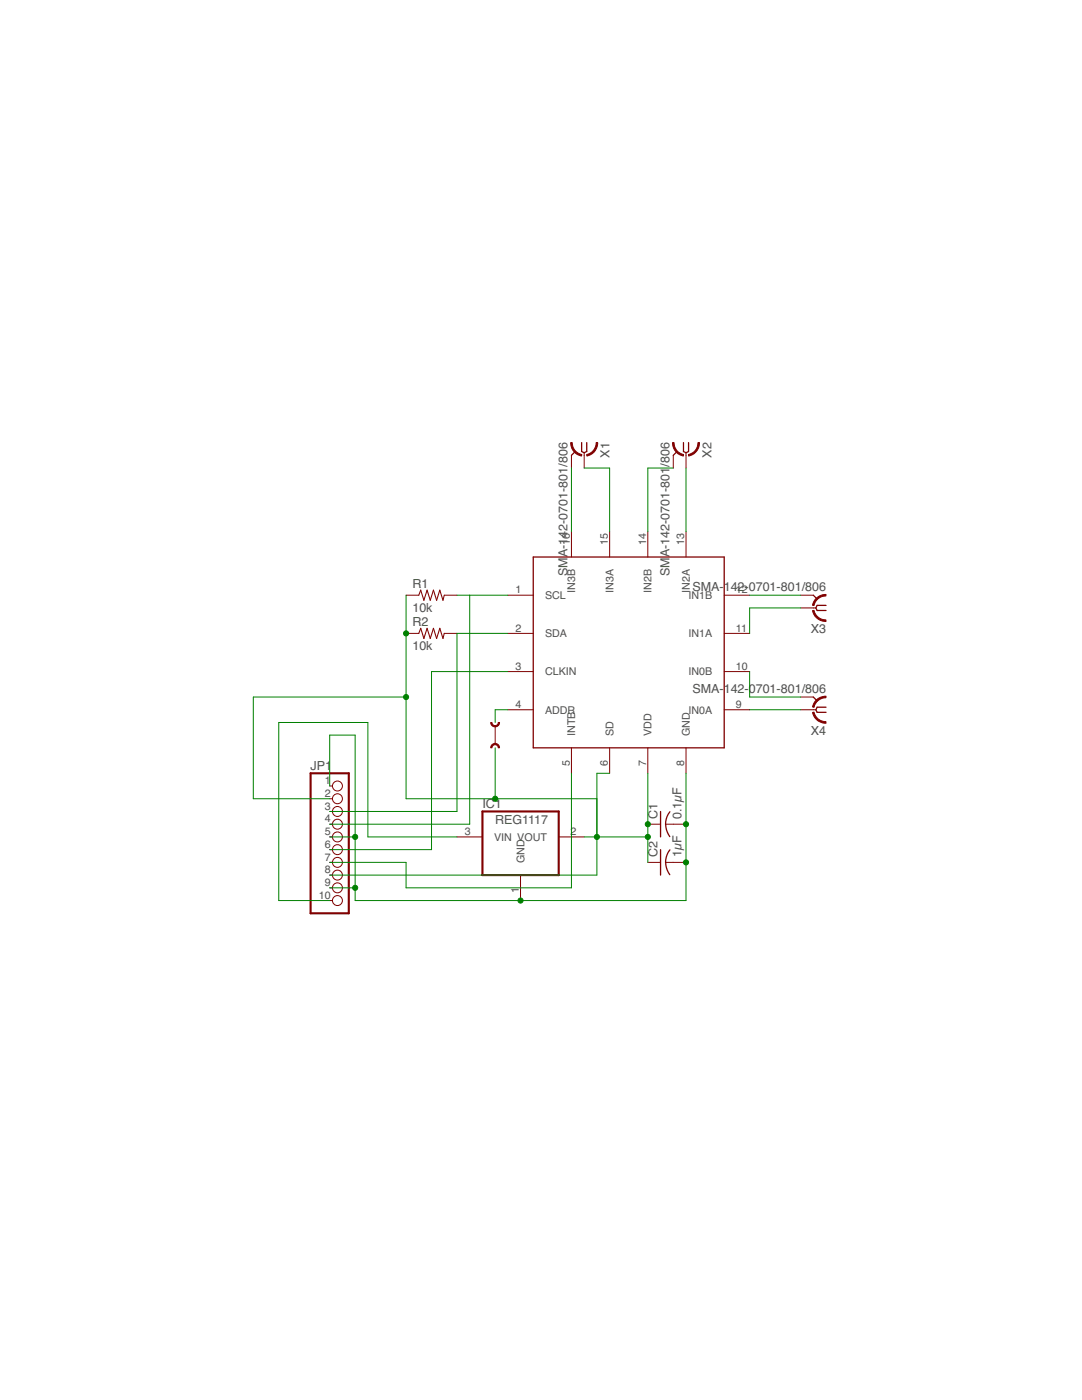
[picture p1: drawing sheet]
<svg xmlns="http://www.w3.org/2000/svg" width="216mm" height="279mm" viewBox="0 0 216 279" stroke-linecap="round" stroke-linejoin="round" font-family="sans-serif">
<g fill="none" stroke="#800000" stroke-width=".25">
<path d="M114.8 90.1l-.8 .8M116.1 88.3v1.8l.5 .3 .5-.3v-1.8M135.1 90.1l-.8 .8M136.4 88.3v1.8l.5 .3 .5-.3v-1.8M106.4 111.2h38.1v38h-38.1zM162.3 118.8l.7 .7M162.3 139.1l.7 .8M164.8 120.8h-1.8l-.2 .5 .2 .5h1.8M164.8 141.1h-1.8l-.2 .5 .2 .6h1.8M131.8 161.9v5.1M131.8 169.6v5M132.8 164.5l.2 1 .6 1.5"/>
<path d="M132.8 172.1l.3 1.6 .5 .9M133.7 162a3.9 3.9 0 0 0-.9 2.5M133.7 169.6l-.6 .9-.3 1.6"/>
</g>
<g fill="none" stroke="#800000" stroke-width=".2">
<path d="M114 90.9v2.5M116.6 90.4v3M134.3 90.9v2.5M136.9 90.4v3M81 118.8h2.6M88.6 118.8h2.6M101.3 118.8h5.1M114 106.1v5.1M121.6 106.1v5.1M129.3 106.1v5.1M136.9 106.1v5.1M144.5 118.8h5.1"/>
<path d="M159.7 118.8h2.6M81 126.4h2.6M88.6 126.4h2.6M101.3 126.4h5.1M101.3 134h5.1M144.5 126.4h5.1M144.5 134h5.1M159.7 121.3h3.1M159.7 139.1h2.6M65.8 156.9h.5M65.8 159.4h.5M98.8 144.9v3.6"/>
<path d="M101.3 141.6h5.1M114 149.2v5.1M121.6 149.2v5.1M129.3 149.2v5.1M136.9 149.2v5.1M144.5 141.6h5.1M159.7 141.6h3.1M65.8 164.5h.5M65.8 172.1h.5M65.8 167h.5M65.8 161.9h.5M65.8 169.6h.5"/>
<path d="M65.8 174.6h.5M65.8 177.2h.5M65.8 179.7h.5M91.2 167h5.1M103.9 174.6v5.1M111.5 167h5.1M129.3 164.5h2.5M129.3 172.1h2.5M132.8 164.5h4.1M132.8 172.1h4.1"/>
<circle cx="67.3" cy="156.9" r=".99"/>
<circle cx="67.3" cy="159.4" r=".99"/>
<circle cx="67.3" cy="169.6" r=".99"/>
<circle cx="67.3" cy="167" r=".99"/>
<circle cx="67.3" cy="164.5" r=".99"/>
<circle cx="67.3" cy="172.1" r=".99"/>
<circle cx="67.3" cy="161.9" r=".99"/>
<circle cx="67.3" cy="179.7" r=".99"/>
<circle cx="67.3" cy="174.6" r=".99"/>
<circle cx="67.3" cy="177.2" r=".99"/>
</g>
<path d="M62 154.3h7.6v28h-7.6zM96.3 161.9h15.2v12.7h-15.2z" fill="none" stroke="#800000" stroke-width=".42"/>
<path d="M83.6 118.8l.3-1 .7 2 .6-2 .7 2 .6-2 .6 2 .7-2 .6 2 .2-1M83.6 126.4l.3-1 .7 2 .6-2 .7 2 .6-2 .6 2 .7-2 .6 2 .2-1" fill="none" stroke="#800000" stroke-width=".21"/>
<g fill="#800000" stroke="#800000" stroke-width=".2">
<path d="M119 88.3h.3a2.68 2.68 0 0 1-2.2 2.7v-.3a2.4 2.4 0 0 0 1.9-2.4z" fill-rule="evenodd"/>
<path d="M113.9 88.3h.3a2.39 2.39 0 0 0 1.9 2.4l-.1 .3a2.69 2.69 0 0 1-2.1-2.7z" fill-rule="evenodd"/>
<path d="M139.3 88.3h.3a2.67 2.67 0 0 1-2.2 2.7v-.3a2.4 2.4 0 0 0 1.9-2.4z" fill-rule="evenodd"/>
<path d="M134.2 88.3h.3a2.4 2.4 0 0 0 1.9 2.4v.3a2.69 2.69 0 0 1-2.2-2.7z" fill-rule="evenodd"/>
<path d="M162.1 121.9l.3-.1a2.4 2.4 0 0 0 2.4 1.9v.3a2.63 2.63 0 0 1-2.7-2.1z" fill-rule="evenodd"/>
<path d="M162.9 119.4a2.58 2.58 0 0 1 1.9-.8v.3a2.4 2.4 0 0 0-2.4 1.9h-.3l.1-.2z" fill-rule="evenodd"/>
<path d="M162.1 142.2l.3-.1a2.35 2.35 0 0 0 2.4 1.9v.3a2.63 2.63 0 0 1-2.7-2.1z" fill-rule="evenodd"/>
<path d="M162.9 139.7a2.82 2.82 0 0 1 1.9-.8v.4a2.4 2.4 0 0 0-2.4 1.9l-.3-.1 .1-.2z" fill-rule="evenodd"/>
<path d="M98.1 148.7a.89 .89 0 0 1 1-.3 .89 .89 0 0 1 .6 .8h-.3a.62 .62 0 0 0-.6-.6 .62 .62 0 0 0-.6 .6h-.3z" fill-rule="evenodd"/>
<path d="M97.9 144.2h.3a.62 .62 0 0 0 .6 .6 .62 .62 0 0 0 .6-.6h.3a.88 .88 0 0 1-.9 .9 .88 .88 0 0 1-.9-.9z" fill-rule="evenodd"/>
</g>
<g fill="none" stroke="#008000" stroke-width=".2">
<path d="M114 93.4v12.7M116.6 93.4h5v12.7M134.3 93.4h-5v12.7M136.9 93.4v12.7M81 118.8v40.6h38.1M91.2 118.8h10.1M93.7 118.8v45.7h-27.9M149.6 118.8h10.1M81 139.1h-30.5v20.3h15.3M101.3 126.4h-10.1v35.5h-25.4M101.3 134h-15.2v35.6h-20.3M149.6 134v5.1h10.1"/>
<path d="M159.7 121.3h-10.1v5.1M98.8 149.2v10.2M101.3 141.6h-2.5v2.6M114 154.3v22.9h-33v-5.1h-15.2M121.6 154.3h-2.5v20.3h-53.3M129.3 154.3v17.8M136.9 154.3v25.4h-66v-33h-5.1v10.2M149.6 141.6h10.1M65.8 177.2h5.1M65.8 167h5.1M91.2 167h-17.8v-22.8h-17.8v35.5h10.2M116.6 167h12.7"/>
</g>
<g fill="#008000" stroke="#008000" stroke-width=".2">
<circle cx="136.9" cy="164.5" r=".51"/>
<circle cx="136.9" cy="172.1" r=".51"/>
<circle cx="103.9" cy="179.7" r=".51"/>
<circle cx="70.9" cy="177.2" r=".51"/>
<circle cx="70.9" cy="167" r=".51"/>
<circle cx="81" cy="126.4" r=".51"/>
<circle cx="129.3" cy="164.5" r=".51"/>
<circle cx="129.3" cy="167" r=".51"/>
<circle cx="119.1" cy="167" r=".51"/>
<circle cx="98.8" cy="159.4" r=".51"/>
<circle cx="81" cy="139.1" r=".51"/>
</g>
<g font-size="2.5" fill="#505050">
<text x="121.6" y="91.4" transform="rotate(-90 121.6 91.4)">X1</text>
<text x="133.6" y="93.2" transform="rotate(-90 133.6 93.2)">/806</text>
<text x="142" y="91.4" transform="rotate(-90 142 91.4)">X2</text>
<text x="82.3" y="117.3">R1</text>
<text x="113.3" y="115" transform="rotate(-90 113.3 115)">SMA-142-0701-801/806</text>
<text x="133.6" y="115" transform="rotate(-90 133.6 115)">SMA-142-0701-801</text>
<text x="138.2" y="118">SMA-142-0701-801/806</text>
<text x="82.3" y="122.1">10k</text>
<text x="82.3" y="124.9">R2</text>
<text x="82.3" y="129.7">10k</text>
<text x="161.8" y="126.4">X3</text>
<text x="138.2" y="138.3">SMA-142-0701-801/806</text>
<text x="161.8" y="146.7">X4</text>
<text x="62" y="153.7">JP1</text>
<text x="96.3" y="161.3">IC1</text>
<text x="98.8" y="164.5">REG1117</text>
<text x="131.2" y="163.5" transform="rotate(-90 131.2 163.5)">C1</text>
<text x="136" y="163.5" transform="rotate(-90 136 163.5)">0.1µF</text>
<text x="131.2" y="171.1" transform="rotate(-90 131.2 171.1)">C2</text>
<text x="136" y="171.1" transform="rotate(-90 136 171.1)">1µF</text>
</g>
<g font-size="2.1" fill="#505050">
<text x="113.7" y="108.8" transform="rotate(-90 113.7 108.8)">16</text>
<text x="121.3" y="108.8" transform="rotate(-90 121.3 108.8)">15</text>
<text x="128.9" y="108.8" transform="rotate(-90 128.9 108.8)">14</text>
<text x="136.5" y="108.8" transform="rotate(-90 136.5 108.8)">13</text>
<text x="102.9" y="118.4">1</text>
<text x="108.7" y="119.6">SCL</text>
<text x="114.8" y="118.3" transform="rotate(-90 114.8 118.3)">IN3B</text>
<text x="122.4" y="118.3" transform="rotate(-90 122.4 118.3)">IN3A</text>
<text x="130" y="118.3" transform="rotate(-90 130 118.3)">IN2B</text>
<text x="137.4" y="119.6">IN1B</text>
<text x="137.6" y="118.3" transform="rotate(-90 137.6 118.3)">IN2A</text>
<text x="146.8" y="118.4">12</text>
<text x="102.9" y="126">2</text>
<text x="108.7" y="127.2">SDA</text>
<text x="137.4" y="127.2">IN1A</text>
<text x="146.8" y="126">11</text>
<text x="102.9" y="133.7">3</text>
<text x="108.7" y="134.8">CLKIN</text>
<text x="137.4" y="134.8">IN0B</text>
<text x="146.8" y="133.7">10</text>
<text x="102.9" y="141.3">4</text>
<text x="108.7" y="142.4">ADDR</text>
<text x="137.4" y="142.4">IN0A</text>
<text x="146.8" y="141.3">9</text>
<text x="114.8" y="146.9" transform="rotate(-90 114.8 146.9)">INTB</text>
<text x="122.4" y="146.9" transform="rotate(-90 122.4 146.9)">SD</text>
<text x="130" y="146.9" transform="rotate(-90 130 146.9)">VDD</text>
<text x="137.6" y="146.9" transform="rotate(-90 137.6 146.9)">GND</text>
<text x="113.7" y="152.8" transform="rotate(-90 113.7 152.8)">5</text>
<text x="121.3" y="152.8" transform="rotate(-90 121.3 152.8)">6</text>
<text x="128.9" y="152.8" transform="rotate(-90 128.9 152.8)">7</text>
<text x="136.5" y="152.8" transform="rotate(-90 136.5 152.8)">8</text>
<text x="64.8" y="156.5">1</text>
<text x="64.8" y="159.1">2</text>
<text x="64.8" y="161.6">3</text>
<text x="64.8" y="164.1">4</text>
<text x="64.8" y="166.7">5</text>
<text x="92.7" y="166.7">3</text>
<text x="98.6" y="167.8">VIN VOUT</text>
<text x="113.8" y="166.7">2</text>
<text x="64.8" y="169.2">6</text>
<text x="64.8" y="171.7">7</text>
<text x="104.6" y="172.3" transform="rotate(-90 104.6 172.3)">GND</text>
<text x="63.6" y="179.4">10</text>
<text x="64.8" y="174.3">8</text>
<text x="64.8" y="176.8">9</text>
<text x="103.5" y="178.2" transform="rotate(-90 103.5 178.2)">1</text>
</g>
</svg>
